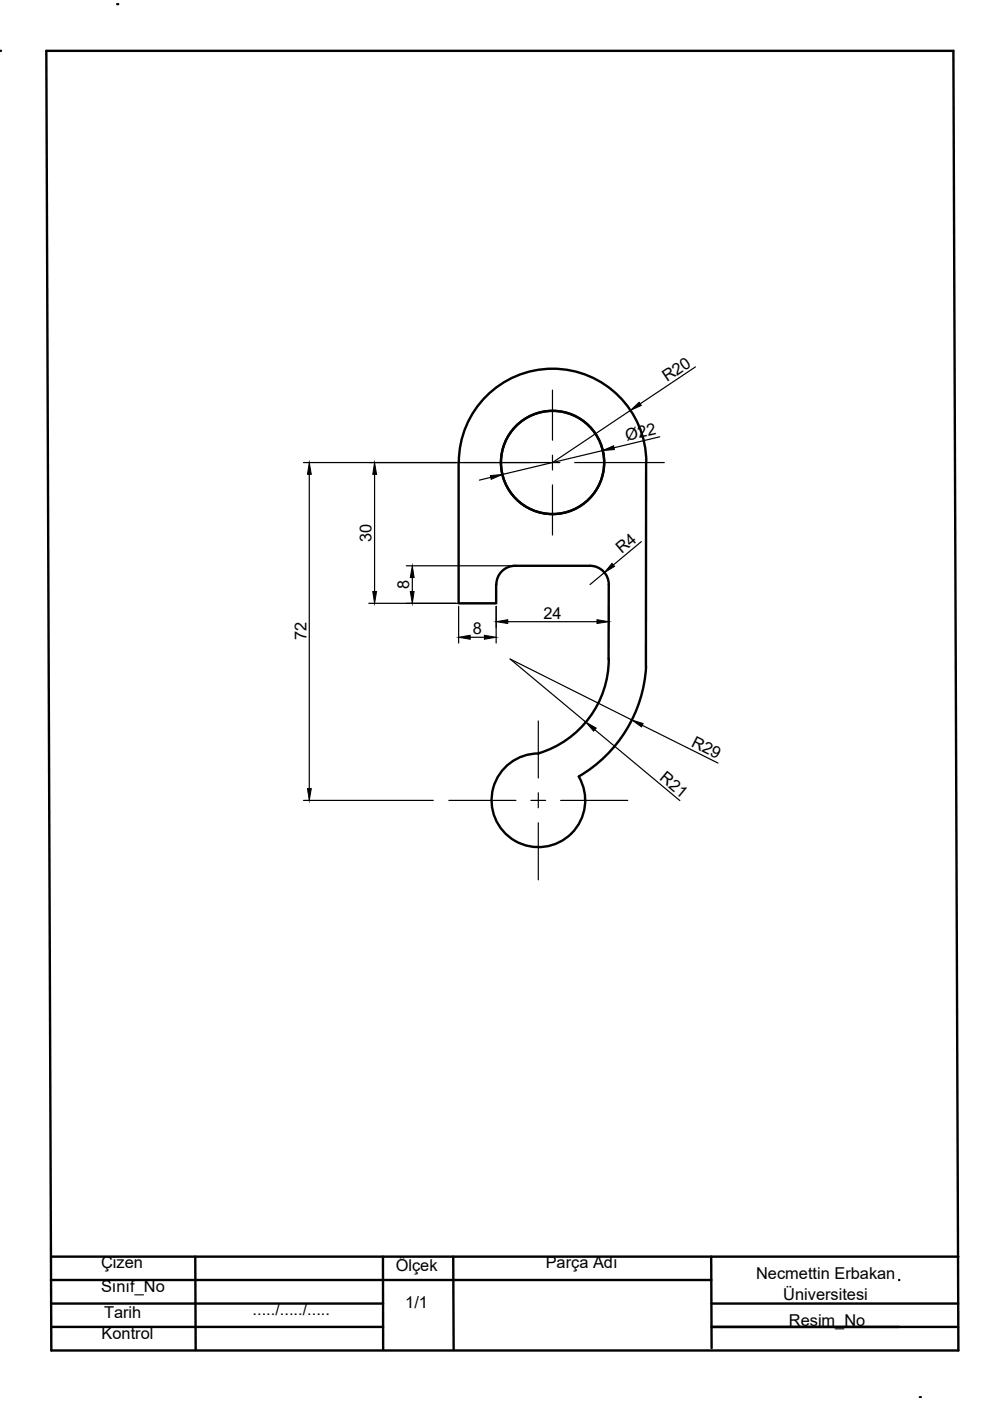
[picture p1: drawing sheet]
<svg xmlns="http://www.w3.org/2000/svg" width="210mm" height="297mm" viewBox="0 0 210 297" stroke-linecap="round" stroke-linejoin="round" font-family="sans-serif">
<!-- layer: 0 -->
<g fill="none" stroke="#000" stroke-width=".51">
<path d="M9.8 10.8h192.3l1.1 275.5h-192.3zM137 98.1v43.3a28.9 28.9 0 0 1-14.3 23.3 9.9 9.9 0 0 1-5.1 14.3 9.9 9.9 0 0 1-13.2-7.6 9.9 9.9 0 0 1 9.8-11.6M137 98.1a19.9 19.9 0 0 0-19.8-19.9 19.9 19.9 0 0 0-19.9 19.9l-.1 29.8h8v-4a4 4 0 0 1 4-3.9h15.9a4 4 0 0 1 4 3.9l-.1 15.8M129.1 139.7a20.9 20.9 0 0 1-14.9 20M10.8 271.4h140M10.8 276.4h70.4M10.9 266.4h192.3M41.4 266.4l.1 19.8M81.2 266.4v19.7M96.1 266.4l.1 19.6M150.8 266.4l.1 19.4M150.8 276.4h52.4"/>
<path d="M190.6 271.4h.1M10.8 281.3h70.4M150.9 281.3h52.3"/>
<circle cx="117.2" cy="98.1" r="10.9"/>
</g>
<g fill="none" stroke="#000" stroke-width=".25">
<path d="M147.4 77.8l-11.7 7.8M64.3 98.1h54.4M117.1 82.7v10.6M117.1 96.5v3.1M121.8 98.1h19M127.8 95.5l-21.3 5.1M133.6 87l-16.5 11.1M139.9 92.6l-9.7 2.3M65.6 100.6v66.6M79.4 100.6v24.8M86.1 120h22.4M104.1 101.2l-2.5 .6"/>
<path d="M117.1 102.8v10.6M136 114.8l-6 5M78.2 127.9h26.4M87.4 122.5v2.9M97.2 128.6v7.7M99.7 135.1h3M105.2 128.6v7.7M107.7 131.8h18.9M128.1 121.4l-3 2.5M129.1 128.6v4.4M114.1 152.9v12.1M126.1 154.7l18 15"/>
<path d="M133.9 152.6l-25.7-12.9 16 13.4M136.2 153.8l16 8M64.3 169.7h27.6M95.2 169.7h14.2M112.6 169.7h3.1M114.1 168.1v3.2M114.1 174.4v12.1M118.9 169.7h14.2"/>
</g>
<g fill="#000" stroke="#000" stroke-width=".21">
<path d="M127.8 95.5l2.3-1 .2 .8zM133.6 87l1.9-1.7 .5 .7zM65.6 98.1l.4 2.5h-.8zM79.4 98.1l.4 2.5h-.8zM104 100.8l2.5-.2-2.4 1zM129.8 119.5l.5 .6-2.2 1.3zM79 125.4h.8l-.4 2.5zM87.4 120l.4 2.5h-.8zM87 125.4h.8l-.4 2.5zM97.2 135.1l2.5-.4v.8zM102.7 134.7l2.5 .4-2.5 .4zM105.2 131.8l2.5-.4v.8z"/>
<path d="M126.6 131.4l2.5 .4-2.5 .4zM124.2 153.1l2.2 1.3-.5 .6zM133.9 152.6l2.5 .8-.4 .7zM65.2 167.2h.8l-.4 2.5z"/>
</g>
<g fill="#000">
<circle cx="0" cy="10.8" r=".25"/>
<circle cx="24.8" cy=".9" r=".25"/>
<circle cx="195" cy="296.2" r=".25"/>
</g>
<g font-size="3.5">
<text x="141.4" y="81.1" transform="rotate(-34 141.4 81.1)">R20</text>
<text x="132.9" y="93.5" transform="rotate(-13 132.9 93.5)">Ø22</text>
<text x="78.8" y="114.9" transform="rotate(-90 78.8 114.9)">30</text>
<text x="131.8" y="117.5" transform="rotate(-40 131.8 117.5)">R4</text>
<text x="86.7" y="124.9" transform="rotate(-90 86.7 124.9)">8</text>
<text x="115.2" y="131.2">24</text>
<text x="65" y="135.8" transform="rotate(-90 65 135.8)">72</text>
<text x="100.2" y="134.4">8</text>
<text x="146.4" y="158.1" transform="rotate(27 146.4 158.1)">R29</text>
<text x="139.7" y="165.2" transform="rotate(40 139.7 165.2)">R21</text>
<text x="21.4" y="268.9">Çizen</text>
<text x="83.9" y="269.4">Ölçek</text>
<text x="115.7" y="268.9">Parça Adı</text>
<text x="21.4" y="273.9">Sınıf_No</text>
<text x="160.3" y="271.1">Necmettin Erbakan</text>
<text x="166.1" y="275.7">Üniversitesi</text>
<text x="22.1" y="279.5">Tarih</text>
<text x="53.6" y="278.8">...../...../.....</text>
<text x="85.9" y="277.2">1/1</text>
<text x="167.3" y="281">Resim_No</text>
<text x="21.5" y="283.8">Kontrol</text>
</g>
</svg>
